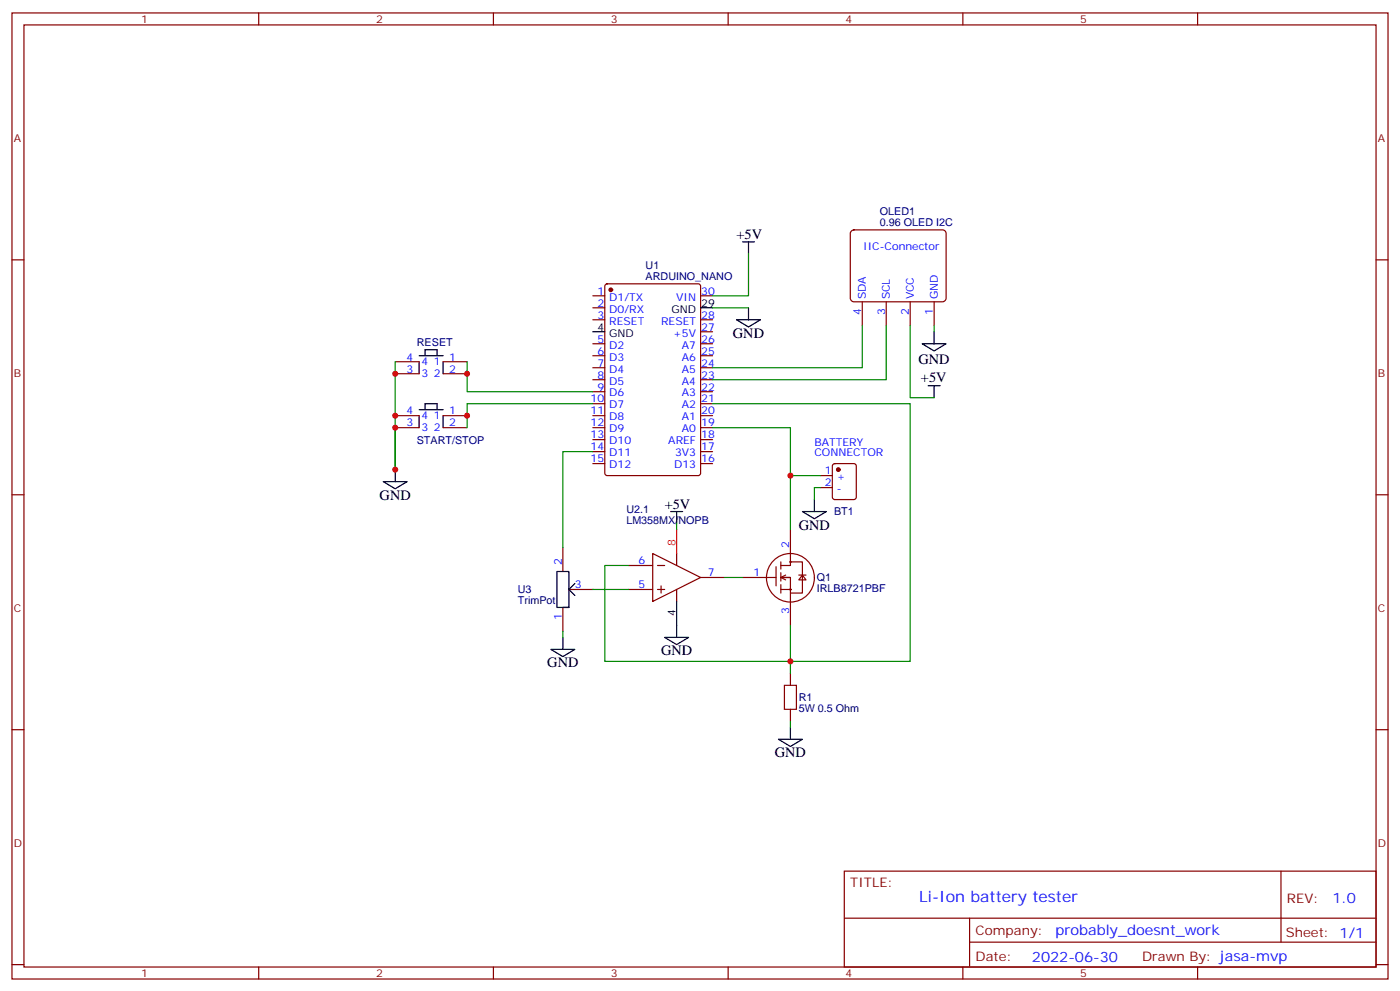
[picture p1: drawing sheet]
<svg xmlns="http://www.w3.org/2000/svg" width="412mm" height="292mm" viewBox="0 0 412 292" stroke-linecap="round" stroke-linejoin="round" font-family="sans-serif">
<g fill="none" stroke="#870000" stroke-width=".35">
<path d="M3.5 3.8h405.4v284.3h-405.4zM7.1 7.3h398.2v277.3h-398.2zM76.2 3.8v3.5M145.3 3.8v3.5M214.5 3.8v3.5M283.6 3.8v3.5M352.8 3.8v3.5M3.5 76.5h3.6M250.7 68.1l.8-.4h26.1l.7 .2 .4 .8v19.1l-.2 .6-.9 .4h-26.1l-.6-.2-.4-.8v-19.1zM405.3 76.5h3.6M174.6 87.1h3.6M174.6 90.6h3.6"/>
<path d="M174.6 94.1h3.6M178.4 83.7l.5-.2h26.8l.6 .5 .1 55.3-.5 .6-27 .1-.7-.5v-55.3zM206.4 87.1h3.5M206.4 94.1h3.5M206.4 97.6h3.5M254 88.8v7.1M261.1 88.8v7.1M268.1 88.8v7.1M275.2 88.8v7.1M116.4 106.5h7.1M116.4 110h7.1M130.5 106.5h7.1"/>
<path d="M130.5 110h7.1M174.6 101.2h3.6M174.6 104.7h3.6M174.6 108.2h3.6M174.6 111.8h3.6M174.6 115.3h3.6M174.6 118.8h3.6M206.4 101.2h3.5M206.4 104.7h3.5M206.4 108.2h3.5M206.4 111.8h3.5M206.4 115.3h3.5"/>
<path d="M206.4 118.8h3.5M116.4 122.3h7.1M116.4 125.9h7.1M130.5 122.3h7.1M130.5 125.9h7.1M174.6 122.3h3.6M174.6 125.9h3.6M174.6 129.4h3.6M174.6 132.9h3.6M174.6 136.5h3.6M206.4 122.3h3.5M206.4 125.9h3.5"/>
<path d="M206.4 129.4h3.5M206.4 132.9h3.5M206.4 136.5h3.5M241.7 140h3.5M245.4 136.7l.5-.2h5.6l.7 .4v9.4l-.4 .7h-5.9l-.7-.4v-9.4zM3.5 145.6h3.6M232.8 155.9v10.5h-2.8M241.7 143.5h3.5M405.3 145.6h3.6M165.8 161.1v7.1M165.8 178.8v7M167.6 173.5h7"/>
<path d="M185.2 166.4h7.1M185.2 173.5h7.1M192.3 162.9l14.1 7.1-14.1 7zM193.7 166.4h2.1M193.7 173.5h2.1M194.7 172.4v2.2M199.3 162.9v3.5M199.3 173.5v3.5M206.4 170h7M218.7 170h9.9M228.6 166.8v5.6M230 173.5h2.8"/>
<path d="M230 165.4v2.1M230 168.6v2.4M230 172.1v2.5M231.4 169.3l-1.4 .7 1.4 .7M232.8 165.4h3.6v9.2h-3.6M232.8 170h-2.8h2.8v14.1M235.3 169.3h2.1M236.4 169.3l1 1.4h-2.1zM232.8 198.2v3.5M3.5 214.8h3.6M232.8 208.8v3.5M405.3 214.8h3.6"/>
<path d="M248.7 256.4h156.6v28.2h-156.6zM377.3 256.4v20.9M248.7 270.2h156.5M285.6 277.3h119.6M285.6 270.2v14.2M3.5 283.9h3.6M76.2 284.6v3.5M145.3 284.6v3.5M214.5 284.6v3.5M283.6 284.6v3.5M352.8 284.6v3.5M405.3 283.9h3.6"/>
<circle cx="232.8" cy="170" r="7.1"/>
<circle cx="232.8" cy="165.4" r=".18"/>
<circle cx="232.8" cy="173.5" r=".18"/>
</g>
<g fill="#870000" stroke="#870000" stroke-width=".35">
<circle cx="179.9" cy="85.3" r=".53"/>
<circle cx="246.9" cy="138.2" r=".53"/>
</g>
<g fill="none" stroke="#000" stroke-width=".35">
<path d="M218.7 71.2h3.5M220.5 71.2v3.5M174.6 97.6h3.6M206.4 90.6h3.5M217 94.1h7l-3.5 2.1zM220.5 90.6v3.5M275.2 97.6v3.6M123.5 106.5v3.5M123.5 104.7h7M125.2 104.7v-1.8h3.6v1.8M130.5 106.5v3.5M271.6 101.2h7.1l-3.5 2.1z"/>
<path d="M273.4 113.5h3.5M275.2 113.5v3.6M116.4 138.2v3.5M123.5 122.3v3.6M123.5 120.6h7M125.2 120.6v-1.8h3.6v1.8M130.5 122.3v3.6M112.9 141.7h7l-3.5 2.2zM197.6 150.6h3.5M199.3 150.6v3.5M236.4 150.6h7l-3.5 2.1zM239.9 147v3.6"/>
<path d="M165.8 178.8h1.8v-10.6h-3.6v10.6h3.6M169.3 171.7l-1.7 1.8 1.7 1.8M199.3 177v10.6M162.3 191.1h7l-3.5 2.2zM165.8 187.6v3.5M195.8 187.6h7l-3.5 2.1zM229.3 217.6h7.1l-3.6 2.1zM232.8 214.1v3.5"/>
</g>
<path d="M199.3 155.9v7" fill="none" stroke="#f00" stroke-width=".35"/>
<path d="M231.1 201.7h3.5v7.1h-3.5z" fill="none" stroke="#a10000" stroke-width=".35"/>
<g fill="none" stroke="#008700" stroke-width=".35">
<path d="M220.5 74.7v12.4h-10.6M209.9 90.6h10.6M254 95.9v12.3h-44.1M261.1 95.9v15.9h-51.2M268.1 95.9v21.2h7.1M275.2 95.9v1.7M116.4 106.5v31.7M137.6 106.5v8.8h37M174.6 118.8h-37v7.1M209.9 118.8h58.2v75.9h-89.9v-28.3h7M174.6 132.9h-8.8v28.2M209.9 125.9h22.9v14.1"/>
<path d="M241.7 140h-8.9v15.9M199.3 154.1v1.8M241.7 143.5h-1.8v3.5M174.6 173.5h10.6M213.4 170h5.3M165.8 185.8v1.8M232.8 184.1v14.1M232.8 212.3v1.8"/>
</g>
<g fill="#c00">
<circle cx="137.6" cy="110" r=".88"/>
<circle cx="137.6" cy="122.3" r=".88"/>
<circle cx="116.4" cy="122.3" r=".88"/>
<circle cx="116.4" cy="110" r=".88"/>
<circle cx="116.4" cy="125.9" r=".88"/>
<circle cx="116.4" cy="138.2" r=".88"/>
<circle cx="232.8" cy="140" r=".88"/>
<circle cx="232.8" cy="194.7" r=".88"/>
</g>
<text font-size="4.6" fill="#00f" x="270.8" y="265.4">Li-Ion battery tester</text>
<g font-size="4.2">
<text x="217" y="70.5">+5V</text>
<text x="215.9" y="99.4">GND</text>
<text x="270.6" y="107.2">GND</text>
<text x="271.3" y="112.3">+5V</text>
<text x="111.8" y="147">GND</text>
<text x="195.8" y="149.9">+5V</text>
<text x="235.3" y="155.9">GND</text>
<text x="161.2" y="196.4">GND</text>
<text x="194.7" y="192.9">GND</text>
<text x="228.2" y="222.9">GND</text>
</g>
<g font-size="4.2" fill="#00f">
<text x="392.5" y="265.7">1.0</text>
<text x="310.9" y="275.2">probably_doesnt_work</text>
<text x="304" y="283">2022-06-30</text>
</g>
<g font-size="3.9" fill="#800">
<text x="250.5" y="261">TITLE:</text>
<text x="379.1" y="265.7">REV:</text>
<text x="287.4" y="275.2">Company:</text>
<text x="378.7" y="275.8">Sheet: 1/1</text>
<text x="287.4" y="282.9">Date:</text>
<text x="336.4" y="282.9">Drawn By: jasa-mvp</text>
</g>
<g font-size="3.2" fill="#800">
<text x="41.6" y="6.8">1</text>
<text x="110.8" y="6.8">2</text>
<text x="179.9" y="6.8">3</text>
<text x="249.1" y="6.8">4</text>
<text x="318.2" y="6.8">5</text>
<text x="4.1" y="41.9">A</text>
<text x="405.9" y="41.9">A</text>
<text x="4.1" y="111.1">B</text>
<text x="405.9" y="111.1">B</text>
<text x="4.1" y="180.2">C</text>
<text x="405.9" y="180.2">C</text>
<text x="4.1" y="249.3">D</text>
<text x="405.9" y="249.3">D</text>
<text x="41.6" y="287.6">1</text>
<text x="110.8" y="287.6">2</text>
<text x="179.9" y="287.6">3</text>
<text x="249.1" y="287.6">4</text>
<text x="318.2" y="287.6">5</text>
</g>
<g font-size="3.2" fill="#000080">
<text x="259.2" y="63.4">OLED1</text>
<text x="259.2" y="66.6">0.96 OLED I2C</text>
<text x="190.2" y="82.5">ARDUINO_NANO</text>
<text x="190.2" y="79.3">U1</text>
<text x="122.8" y="101.9">RESET</text>
<text x="122.8" y="130.5">START/STOP</text>
<text x="184.5" y="154.1">LM358MX/NOPB</text>
<text x="184.5" y="150.9">U2.1</text>
<text x="245.7" y="151.7">BT1</text>
<text x="240.6" y="171">Q1</text>
<text x="152.6" y="177.9">TrimPot</text>
<text x="152.6" y="174.6">U3</text>
<text x="240.6" y="174.2">IRLB8721PBF</text>
<text x="235.3" y="209.6">5W 0.5 Ohm</text>
<text x="235.3" y="206.4">R1</text>
</g>
<g font-size="3.2" fill="#00f">
<text x="254.3" y="73.6">IIC-Connector</text>
<text x="176" y="86.7">1</text>
<text x="179.5" y="88.5">D1/TX</text>
<text x="199.2" y="88.5">VIN</text>
<text x="206.6" y="86.7">30</text>
<text x="255.1" y="88.1" transform="rotate(-90 255.1 88.1)">SDA</text>
<text x="262.1" y="88.1" transform="rotate(-90 262.1 88.1)">SCL</text>
<text x="269.2" y="88.1" transform="rotate(-90 269.2 88.1)">VCC</text>
<text x="276.2" y="88.1" transform="rotate(-90 276.2 88.1)">GND</text>
<text x="176" y="90.2">2</text>
<text x="176" y="93.8">3</text>
<text x="179.5" y="92">D0/RX</text>
<text x="179.5" y="95.5">RESET</text>
<text x="194.7" y="95.5">RESET</text>
<text x="206.6" y="93.8">28</text>
<text x="253.6" y="92.6" transform="rotate(-90 253.6 92.6)">4</text>
<text x="260.7" y="92.6" transform="rotate(-90 260.7 92.6)">3</text>
<text x="267.8" y="92.6" transform="rotate(-90 267.8 92.6)">2</text>
<text x="274.8" y="92.6" transform="rotate(-90 274.8 92.6)">1</text>
<text x="176" y="100.8">5</text>
<text x="198.3" y="99.1">+5V</text>
<text x="206.6" y="100.8">26</text>
<text x="206.6" y="97.3">27</text>
<text x="119.7" y="106.1">4</text>
<text x="124.2" y="107.5">4</text>
<text x="127.8" y="107.5">1</text>
<text x="132.3" y="106.1">1</text>
<text x="176" y="104.4">6</text>
<text x="176" y="107.9">7</text>
<text x="179.5" y="102.6">D2</text>
<text x="179.5" y="106.1">D3</text>
<text x="200.9" y="106.1">A6</text>
<text x="200.9" y="102.6">A7</text>
<text x="206.6" y="107.9">24</text>
<text x="206.6" y="104.4">25</text>
<text x="119.7" y="109.6">3</text>
<text x="124.2" y="111.1">3</text>
<text x="127.8" y="111.1">2</text>
<text x="132.3" y="109.6">2</text>
<text x="176" y="111.4">8</text>
<text x="179.5" y="109.6">D4</text>
<text x="179.5" y="113.2">D5</text>
<text x="200.9" y="113.2">A4</text>
<text x="200.9" y="109.6">A5</text>
<text x="206.6" y="111.4">23</text>
<text x="173.9" y="118.5">10</text>
<text x="176" y="114.9">9</text>
<text x="179.5" y="116.7">D6</text>
<text x="200.9" y="116.7">A3</text>
<text x="206.6" y="118.5">21</text>
<text x="206.6" y="114.9">22</text>
<text x="119.7" y="122">4</text>
<text x="119.7" y="125.5">3</text>
<text x="124.2" y="123.4">4</text>
<text x="127.8" y="123.4">1</text>
<text x="132.3" y="125.5">2</text>
<text x="132.3" y="122">1</text>
<text x="173.9" y="122">11</text>
<text x="173.9" y="125.5">12</text>
<text x="179.5" y="120.2">D7</text>
<text x="179.5" y="123.8">D8</text>
<text x="200.9" y="123.8">A1</text>
<text x="200.9" y="120.2">A2</text>
<text x="206.6" y="125.5">19</text>
<text x="206.6" y="122">20</text>
<text x="124.2" y="126.9">3</text>
<text x="127.8" y="126.9">2</text>
<text x="173.9" y="129">13</text>
<text x="179.5" y="127.3">D9</text>
<text x="179.5" y="130.8">D10</text>
<text x="196.9" y="130.8">AREF</text>
<text x="200.9" y="127.3">A0</text>
<text x="206.6" y="129">18</text>
<text x="239.9" y="131.2">BATTERY</text>
<text x="173.9" y="132.6">14</text>
<text x="173.9" y="136.1">15</text>
<text x="179.5" y="134.3">D11</text>
<text x="179.5" y="137.9">D12</text>
<text x="198.6" y="137.9">D13</text>
<text x="198.9" y="134.3">3V3</text>
<text x="206.6" y="136.1">16</text>
<text x="206.6" y="132.6">17</text>
<text x="239.9" y="134.3">CONNECTOR</text>
<text x="243" y="139.6">1</text>
<text x="243" y="143.2">2</text>
<text x="246.5" y="141.4">+</text>
<text x="246.5" y="144.9">-</text>
<text x="232.5" y="161.1" transform="rotate(-90 232.5 161.1)">2</text>
<text x="165.5" y="166.4" transform="rotate(-90 165.5 166.4)">2</text>
<text x="188.1" y="166.1">6</text>
<text x="169.3" y="173.1">3</text>
<text x="188.1" y="173.1">5</text>
<text x="208.5" y="169.6">7</text>
<text x="222" y="169.6">1</text>
<text x="165.5" y="182.6" transform="rotate(-90 165.5 182.6)">1</text>
<text x="232.5" y="180.8" transform="rotate(-90 232.5 180.8)">3</text>
</g>
<g font-size="3.2">
<text x="197.8" y="92">GND</text>
<text x="206.6" y="90.2">29</text>
<text x="176" y="97.3">4</text>
<text x="179.5" y="99.1">GND</text>
<text x="199" y="181.2" transform="rotate(-90 199 181.2)">4</text>
</g>
<text font-size="3.2" fill="#f00" x="199" y="160.8" transform="rotate(-90 199 160.8)">8</text>
</svg>
